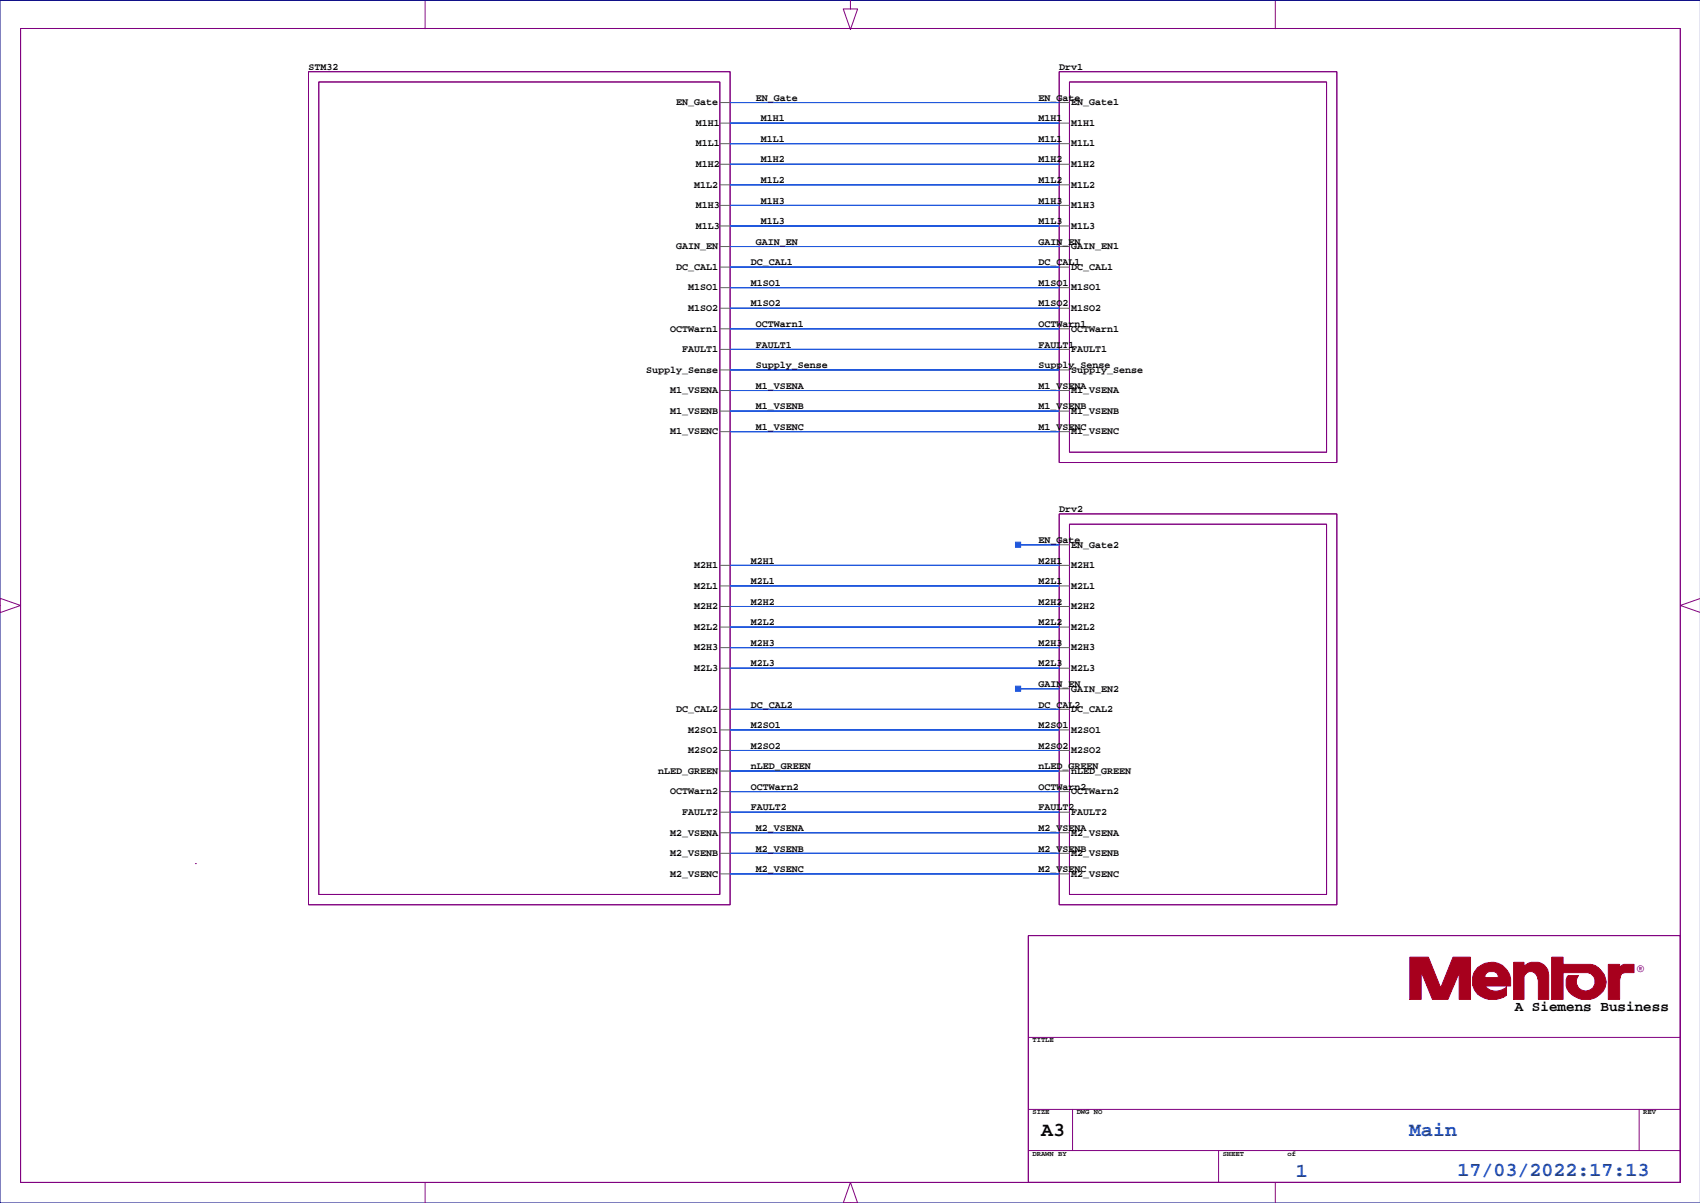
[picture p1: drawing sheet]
<svg xmlns="http://www.w3.org/2000/svg" width="420mm" height="297mm" viewBox="0 0 420 297" stroke-linecap="round" stroke-linejoin="round" font-family="sans-serif">
<path d="M419.9 .1h-419.9v296.9h419.9" fill="none" stroke="#000080" stroke-width=".25"/>
<g fill="none" stroke="#800080" stroke-width=".25">
<path d="M210 0v2.2h1.8l-1.8 5.1-1.8-5.1h1.8M5.1 7h409.8v285h-409.8zM76.2 17.7h104.1v205.7h-104.1zM105 .2v6.9M261.6 17.7h68.5v96.5h-68.5zM314.9 .2v6.9M78.7 20.2h99.1v200.7h-99.1zM264.1 20.2h63.5v91.5h-63.5zM261.6 126.9h68.5v96.5h-68.5zM264.1 129.4h63.5v91.5h-63.5zM-.1 149.5l.1-1.8 5.1 1.8-5.1 1.8v-1.8M419.9 147.8l-5 1.7 5 1.7"/>
<path d="M48.2 213.2h.1M253.9 231h161v61h-161zM253.9 256.2h161M253.9 273.9h161M264.9 273.9v10.2M404.8 273.9v10.2M105 292v5.1M210 297h1.8l-1.8-5-1.8 5 1.8 .1M253.9 284.1h161M300.9 284.1v7.9M314.9 292v5.1"/>
</g>
<g fill="none" stroke="#606060" stroke-width=".25">
<path d="M177.8 30.4h2.5M177.8 35.5h2.5M177.8 25.3h2.5M261.6 30.4h2.5M261.6 35.5h2.5M261.6 25.3h2.5M177.8 40.6h2.5M177.8 50.7h2.5M177.8 55.8h2.5M177.8 45.6h2.5M261.6 40.6h2.5M261.6 50.7h2.5"/>
<path d="M261.6 55.8h2.5M261.6 45.6h2.5M177.8 71h2.5M177.8 66h2.5M177.8 76.1h2.5M177.8 60.9h2.5M261.6 71h2.5M261.6 66h2.5M261.6 76.1h2.5M261.6 60.9h2.5M177.8 81.2h2.5M177.8 86.3h2.5"/>
<path d="M177.8 91.3h2.5M177.8 96.4h2.5M261.6 81.2h2.5M261.6 86.3h2.5M261.6 91.3h2.5M261.6 96.4h2.5M177.8 101.5h2.5M177.8 106.6h2.5M261.6 101.5h2.5M261.6 106.6h2.5M177.8 139.6h2.5M261.6 139.6h2.5"/>
<path d="M261.6 134.5h2.5M177.8 144.7h2.5M177.8 149.8h2.5M177.8 154.8h2.5M177.8 159.9h2.5M261.6 144.7h2.5M261.6 149.8h2.5M261.6 154.8h2.5M261.6 159.9h2.5M177.8 165h2.5M177.8 175.1h2.5M261.6 165h2.5"/>
<path d="M261.6 170.1h2.5M261.6 175.1h2.5M177.8 180.2h2.5M177.8 185.3h2.5M177.8 190.4h2.5M177.8 195.5h2.5M261.6 180.2h2.5M261.6 185.3h2.5M261.6 190.4h2.5M261.6 195.5h2.5M177.8 200.5h2.5M177.8 205.6h2.5"/>
<path d="M177.8 210.7h2.5M177.8 215.8h2.5M261.6 200.5h2.5M261.6 205.6h2.5M261.6 210.7h2.5M261.6 215.8h2.5"/>
</g>
<g fill="#a7001d" stroke="#a7001d" stroke-width=".25">
<path d="M397.2 238.1h2.8v.8l1-.8h2.5v2.1h-2.3l-.7 .2-.3 .5-.2 1v4.9h-2.8z" fill-rule="evenodd"/>
<path d="M348.2 236.3h4.5l3.1 7.7 3-7.7h4.3v10.5h-2.8v-6.6l-2.7 6.6h-3.9l-2.8-6.9v6.9h-2.7z" fill-rule="evenodd"/>
<path d="M364.9 238.9a4.9 4.9 0 0 1 5.8-.7 4.9 4.9 0 0 1 2.3 5.3h-6.3v-2.1h3.3a1.36 1.36 0 0 0-1-1.5h-1.3l-.8 .5-.2 .5v2.6a3.7 3.7 0 0 0 5.3 .2v2a5.5 5.5 0 0 1-7.8-1.2 4.8 4.8 0 0 1 .7-5.6z" fill-rule="evenodd"/>
<path d="M373.8 237.6h2.5v1a3.5 3.5 0 0 1 3.8-.9 3.5 3.5 0 0 1 2.3 3v6.1h-2.5v-4.6a2.16 2.16 0 0 0-2.3-2.3l-1 .8-.3 .5v5.6h-2.5z" fill-rule="evenodd"/>
<path d="M383.2 236.3h2.8v1.8h6.8a5.1 5.1 0 0 1 3.9 4.3 5.1 5.1 0 0 1-3.8 4.3 5.1 5.1 0 0 1-5.4-1.7 3.3 3.3 0 0 1-.2-4.1h2.5a2.31 2.31 0 0 0 .6 3.5 2.31 2.31 0 0 0 3.3-1.1 2.31 2.31 0 0 0-1.6-3.1h-6.1v6.6h-2.8z" fill-rule="evenodd"/>
</g>
<g fill="#2058dd" stroke="#2058dd" stroke-width=".25">
<path d="M251.4 134.5h10.2z" fill-rule="evenodd"/>
<path d="M250.8 133.9h1.2v1.3h-1.2z" fill-rule="evenodd"/>
<path d="M251.4 170.1h10.2z" fill-rule="evenodd"/>
<path d="M250.8 169.4h1.2v1.3h-1.2z" fill-rule="evenodd"/>
<path d="M180.3 30.4h81.3z" fill-rule="evenodd"/>
<path d="M180.3 35.5h81.3z" fill-rule="evenodd"/>
<path d="M180.3 40.6h81.3z" fill-rule="evenodd"/>
<path d="M180.3 50.7h81.3z" fill-rule="evenodd"/>
<path d="M180.3 55.8h81.3z" fill-rule="evenodd"/>
<path d="M180.3 71h81.3z" fill-rule="evenodd"/>
<path d="M180.3 139.6h81.3z" fill-rule="evenodd"/>
<path d="M180.3 144.7h81.3z" fill-rule="evenodd"/>
<path d="M180.3 149.8h81.3z" fill-rule="evenodd"/>
<path d="M180.3 154.8h81.3z" fill-rule="evenodd"/>
<path d="M180.3 159.9h81.3z" fill-rule="evenodd"/>
<path d="M180.3 165h81.3z" fill-rule="evenodd"/>
<path d="M180.3 180.2h81.3z" fill-rule="evenodd"/>
<path d="M180.3 185.3h81.3z" fill-rule="evenodd"/>
<path d="M180.3 66h81.3z" fill-rule="evenodd"/>
<path d="M180.3 81.2h81.3z" fill-rule="evenodd"/>
<path d="M180.3 86.3h81.3z" fill-rule="evenodd"/>
<path d="M180.3 91.3h81.3z" fill-rule="evenodd"/>
<path d="M180.3 175.1h81.3z" fill-rule="evenodd"/>
<path d="M180.3 190.4h81.3z" fill-rule="evenodd"/>
<path d="M180.3 195.5h81.3z" fill-rule="evenodd"/>
<path d="M180.3 200.5h81.3z" fill-rule="evenodd"/>
<path d="M180.3 76.1h81.3z" fill-rule="evenodd"/>
<path d="M180.3 96.4h81.3z" fill-rule="evenodd"/>
<path d="M180.3 101.5h81.3z" fill-rule="evenodd"/>
<path d="M180.3 106.6h81.3z" fill-rule="evenodd"/>
<path d="M180.3 205.6h81.3z" fill-rule="evenodd"/>
<path d="M180.3 210.7h81.3z" fill-rule="evenodd"/>
<path d="M180.3 215.8h81.3z" fill-rule="evenodd"/>
<path d="M180.3 45.6h81.3z" fill-rule="evenodd"/>
<path d="M180.3 25.3h81.3z" fill-rule="evenodd"/>
<path d="M180.3 60.9h81.3z" fill-rule="evenodd"/>
</g>
<g fill="none" stroke="#2058dd" stroke-width=".25">
<path d="M180.3 30.4h81.3M180.3 35.5h81.3M180.3 25.3h81.3M180.3 40.6h81.3M180.3 50.7h81.3M180.3 55.8h81.3M180.3 45.6h81.3M180.3 71h81.3M180.3 66h81.3M180.3 76.1h81.3M180.3 60.9h81.3M180.3 81.2h81.3"/>
<path d="M180.3 86.3h81.3M180.3 91.3h81.3M180.3 96.4h81.3M180.3 101.5h81.3M180.3 106.6h81.3M180.3 139.6h81.3M251.4 134.5h10.2M180.3 144.7h81.3M180.3 149.8h81.3M180.3 154.8h81.3M180.3 159.9h81.3M180.3 165h81.3"/>
<path d="M180.3 175.1h81.3M251.4 170.1h10.2M180.3 180.2h81.3M180.3 185.3h81.3M180.3 190.4h81.3M180.3 195.5h81.3M180.3 200.5h81.3M180.3 205.6h81.3M180.3 210.7h81.3M180.3 215.8h81.3"/>
</g>
<text font-size="4.9" x="257.1" y="280.4">A3</text>
<g font-size="4.9" fill="#1741a1">
<text x="348" y="280.4">Main</text>
<text x="320" y="290.6">1</text>
<text x="359.9" y="290.4">17/03/2022:17:13</text>
</g>
<text font-size="3.5" x="374.1" y="249.7">A Siemens Business</text>
<text font-size="2.8" fill="#a7001d" x="404.3" y="239.9">®</text>
<g font-size="2.5">
<text x="76.2" y="17.3">STM32</text>
<text x="261.6" y="17.3">Drv1</text>
<text x="167" y="26">EN_Gate</text>
<text x="186.6" y="24.9">EN_Gate</text>
<text x="187.9" y="30">M1H1</text>
<text x="256.5" y="24.9">EN_Gate</text>
<text x="256.5" y="30">M1H1</text>
<text x="264.5" y="26">EN_Gate1</text>
<text x="171.8" y="31.1">M1H1</text>
<text x="187.9" y="35">M1L1</text>
<text x="256.5" y="35">M1L1</text>
<text x="264.5" y="31.1">M1H1</text>
<text x="171.8" y="36.2">M1L1</text>
<text x="171.8" y="41.3">M1H2</text>
<text x="187.9" y="40.1">M1H2</text>
<text x="256.5" y="40.1">M1H2</text>
<text x="264.5" y="36.2">M1L1</text>
<text x="264.5" y="41.3">M1H2</text>
<text x="171.4" y="46.3">M1L2</text>
<text x="187.9" y="45.2">M1L2</text>
<text x="256.5" y="45.2">M1L2</text>
<text x="264.5" y="46.3">M1L2</text>
<text x="171.8" y="51.4">M1H3</text>
<text x="187.9" y="50.3">M1H3</text>
<text x="256.5" y="50.3">M1H3</text>
<text x="264.5" y="51.4">M1H3</text>
<text x="171.8" y="56.5">M1L3</text>
<text x="187.9" y="55.4">M1L3</text>
<text x="256.5" y="55.4">M1L3</text>
<text x="264.5" y="56.5">M1L3</text>
<text x="167" y="61.6">GAIN_EN</text>
<text x="185.4" y="65.5">DC_CAL1</text>
<text x="186.6" y="60.4">GAIN_EN</text>
<text x="256.5" y="60.4">GAIN_EN</text>
<text x="256.5" y="65.5">DC_CAL1</text>
<text x="264.5" y="61.6">GAIN_EN1</text>
<text x="167" y="66.6">DC_CAL1</text>
<text x="169.9" y="71.7">M1SO1</text>
<text x="185.4" y="70.6">M1SO1</text>
<text x="256.5" y="70.6">M1SO1</text>
<text x="264.5" y="66.6">DC_CAL1</text>
<text x="264.5" y="71.7">M1SO1</text>
<text x="169.9" y="76.8">M1SO2</text>
<text x="185.4" y="75.7">M1SO2</text>
<text x="256.5" y="75.7">M1SO2</text>
<text x="264.5" y="76.8">M1SO2</text>
<text x="165.5" y="81.9">OCTWarn1</text>
<text x="186.6" y="80.7">OCTWarn1</text>
<text x="256.5" y="80.7">OCTWarn1</text>
<text x="264.5" y="81.9">OCTWarn1</text>
<text x="168.4" y="87">FAULT1</text>
<text x="186.6" y="85.8">FAULT1</text>
<text x="256.5" y="85.8">FAULT1</text>
<text x="264.5" y="87">FAULT1</text>
<text x="159.6" y="92">Supply_Sense</text>
<text x="186.6" y="90.9">Supply_Sense</text>
<text x="186.6" y="96">M1_VSENA</text>
<text x="256.5" y="90.9">Supply_Sense</text>
<text x="256.5" y="96">M1_VSENA</text>
<text x="264.5" y="92">Supply_Sense</text>
<text x="165.5" y="97.1">M1_VSENA</text>
<text x="186.6" y="101.1">M1_VSENB</text>
<text x="256.5" y="101.1">M1_VSENB</text>
<text x="264.5" y="97.1">M1_VSENA</text>
<text x="165.5" y="102.2">M1_VSENB</text>
<text x="165.5" y="107.3">M1_VSENC</text>
<text x="186.6" y="106.1">M1_VSENC</text>
<text x="256.5" y="106.1">M1_VSENC</text>
<text x="264.5" y="107.3">M1_VSENC</text>
<text x="264.5" y="102.2">M1_VSENB</text>
<text x="261.6" y="126.5">Drv2</text>
<text x="256.5" y="134.1">EN_Gate</text>
<text x="264.5" y="135.2">EN_Gate2</text>
<text x="171.4" y="140.3">M2H1</text>
<text x="185.4" y="139.2">M2H1</text>
<text x="256.5" y="139.2">M2H1</text>
<text x="264.5" y="140.3">M2H1</text>
<text x="171.4" y="145.4">M2L1</text>
<text x="185.4" y="144.2">M2L1</text>
<text x="185.4" y="149.3">M2H2</text>
<text x="256.5" y="144.2">M2L1</text>
<text x="256.5" y="149.3">M2H2</text>
<text x="264.5" y="145.4">M2L1</text>
<text x="171.4" y="150.4">M2H2</text>
<text x="171.4" y="155.5">M2L2</text>
<text x="185.4" y="154.4">M2L2</text>
<text x="256.5" y="154.4">M2L2</text>
<text x="264.5" y="150.4">M2H2</text>
<text x="264.5" y="155.5">M2L2</text>
<text x="171.4" y="160.6">M2H3</text>
<text x="185.4" y="159.5">M2H3</text>
<text x="256.5" y="159.5">M2H3</text>
<text x="264.5" y="160.6">M2H3</text>
<text x="171.4" y="165.7">M2L3</text>
<text x="185.4" y="164.5">M2L3</text>
<text x="256.5" y="164.5">M2L3</text>
<text x="264.5" y="165.7">M2L3</text>
<text x="256.5" y="169.6">GAIN_EN</text>
<text x="264.5" y="170.8">GAIN_EN2</text>
<text x="167" y="175.8">DC_CAL2</text>
<text x="185.4" y="179.8">M2SO1</text>
<text x="185.4" y="174.7">DC_CAL2</text>
<text x="256.5" y="174.7">DC_CAL2</text>
<text x="256.5" y="179.8">M2SO1</text>
<text x="264.5" y="175.8">DC_CAL2</text>
<text x="169.9" y="180.9">M2SO1</text>
<text x="169.9" y="186">M2SO2</text>
<text x="185.4" y="184.9">M2SO2</text>
<text x="256.5" y="184.9">M2SO2</text>
<text x="264.5" y="180.9">M2SO1</text>
<text x="264.5" y="186">M2SO2</text>
<text x="162.5" y="191.1">nLED_GREEN</text>
<text x="185.4" y="189.9">nLED_GREEN</text>
<text x="256.5" y="189.9">nLED_GREEN</text>
<text x="264.5" y="191.1">nLED_GREEN</text>
<text x="165.5" y="196.2">OCTWarn2</text>
<text x="185.4" y="195">OCTWarn2</text>
<text x="256.5" y="195">OCTWarn2</text>
<text x="264.5" y="196.2">OCTWarn2</text>
<text x="168.4" y="201.2">FAULT2</text>
<text x="185.4" y="200.1">FAULT2</text>
<text x="256.5" y="200.1">FAULT2</text>
<text x="264.5" y="201.2">FAULT2</text>
<text x="165.5" y="206.3">M2_VSENA</text>
<text x="186.6" y="205.2">M2_VSENA</text>
<text x="256.5" y="205.2">M2_VSENA</text>
<text x="264.5" y="206.3">M2_VSENA</text>
<text x="165.5" y="211.4">M2_VSENB</text>
<text x="186.6" y="210.3">M2_VSENB</text>
<text x="186.6" y="215.3">M2_VSENC</text>
<text x="256.5" y="210.3">M2_VSENB</text>
<text x="256.5" y="215.3">M2_VSENC</text>
<text x="264.5" y="211.4">M2_VSENB</text>
<text x="165.5" y="216.5">M2_VSENC</text>
<text x="264.5" y="216.5">M2_VSENC</text>
</g>
<g font-size="1.8">
<text x="255" y="257.4">TITLE</text>
<text x="255" y="275.2">SIZE</text>
<text x="265.9" y="275.2">DWG NO</text>
<text x="405.8" y="275.2">REV</text>
<text x="255" y="285.3">DRAWN BY</text>
<text x="301.9" y="285.3">SHEET</text>
<text x="317.9" y="285.3">of</text>
</g>
</svg>
